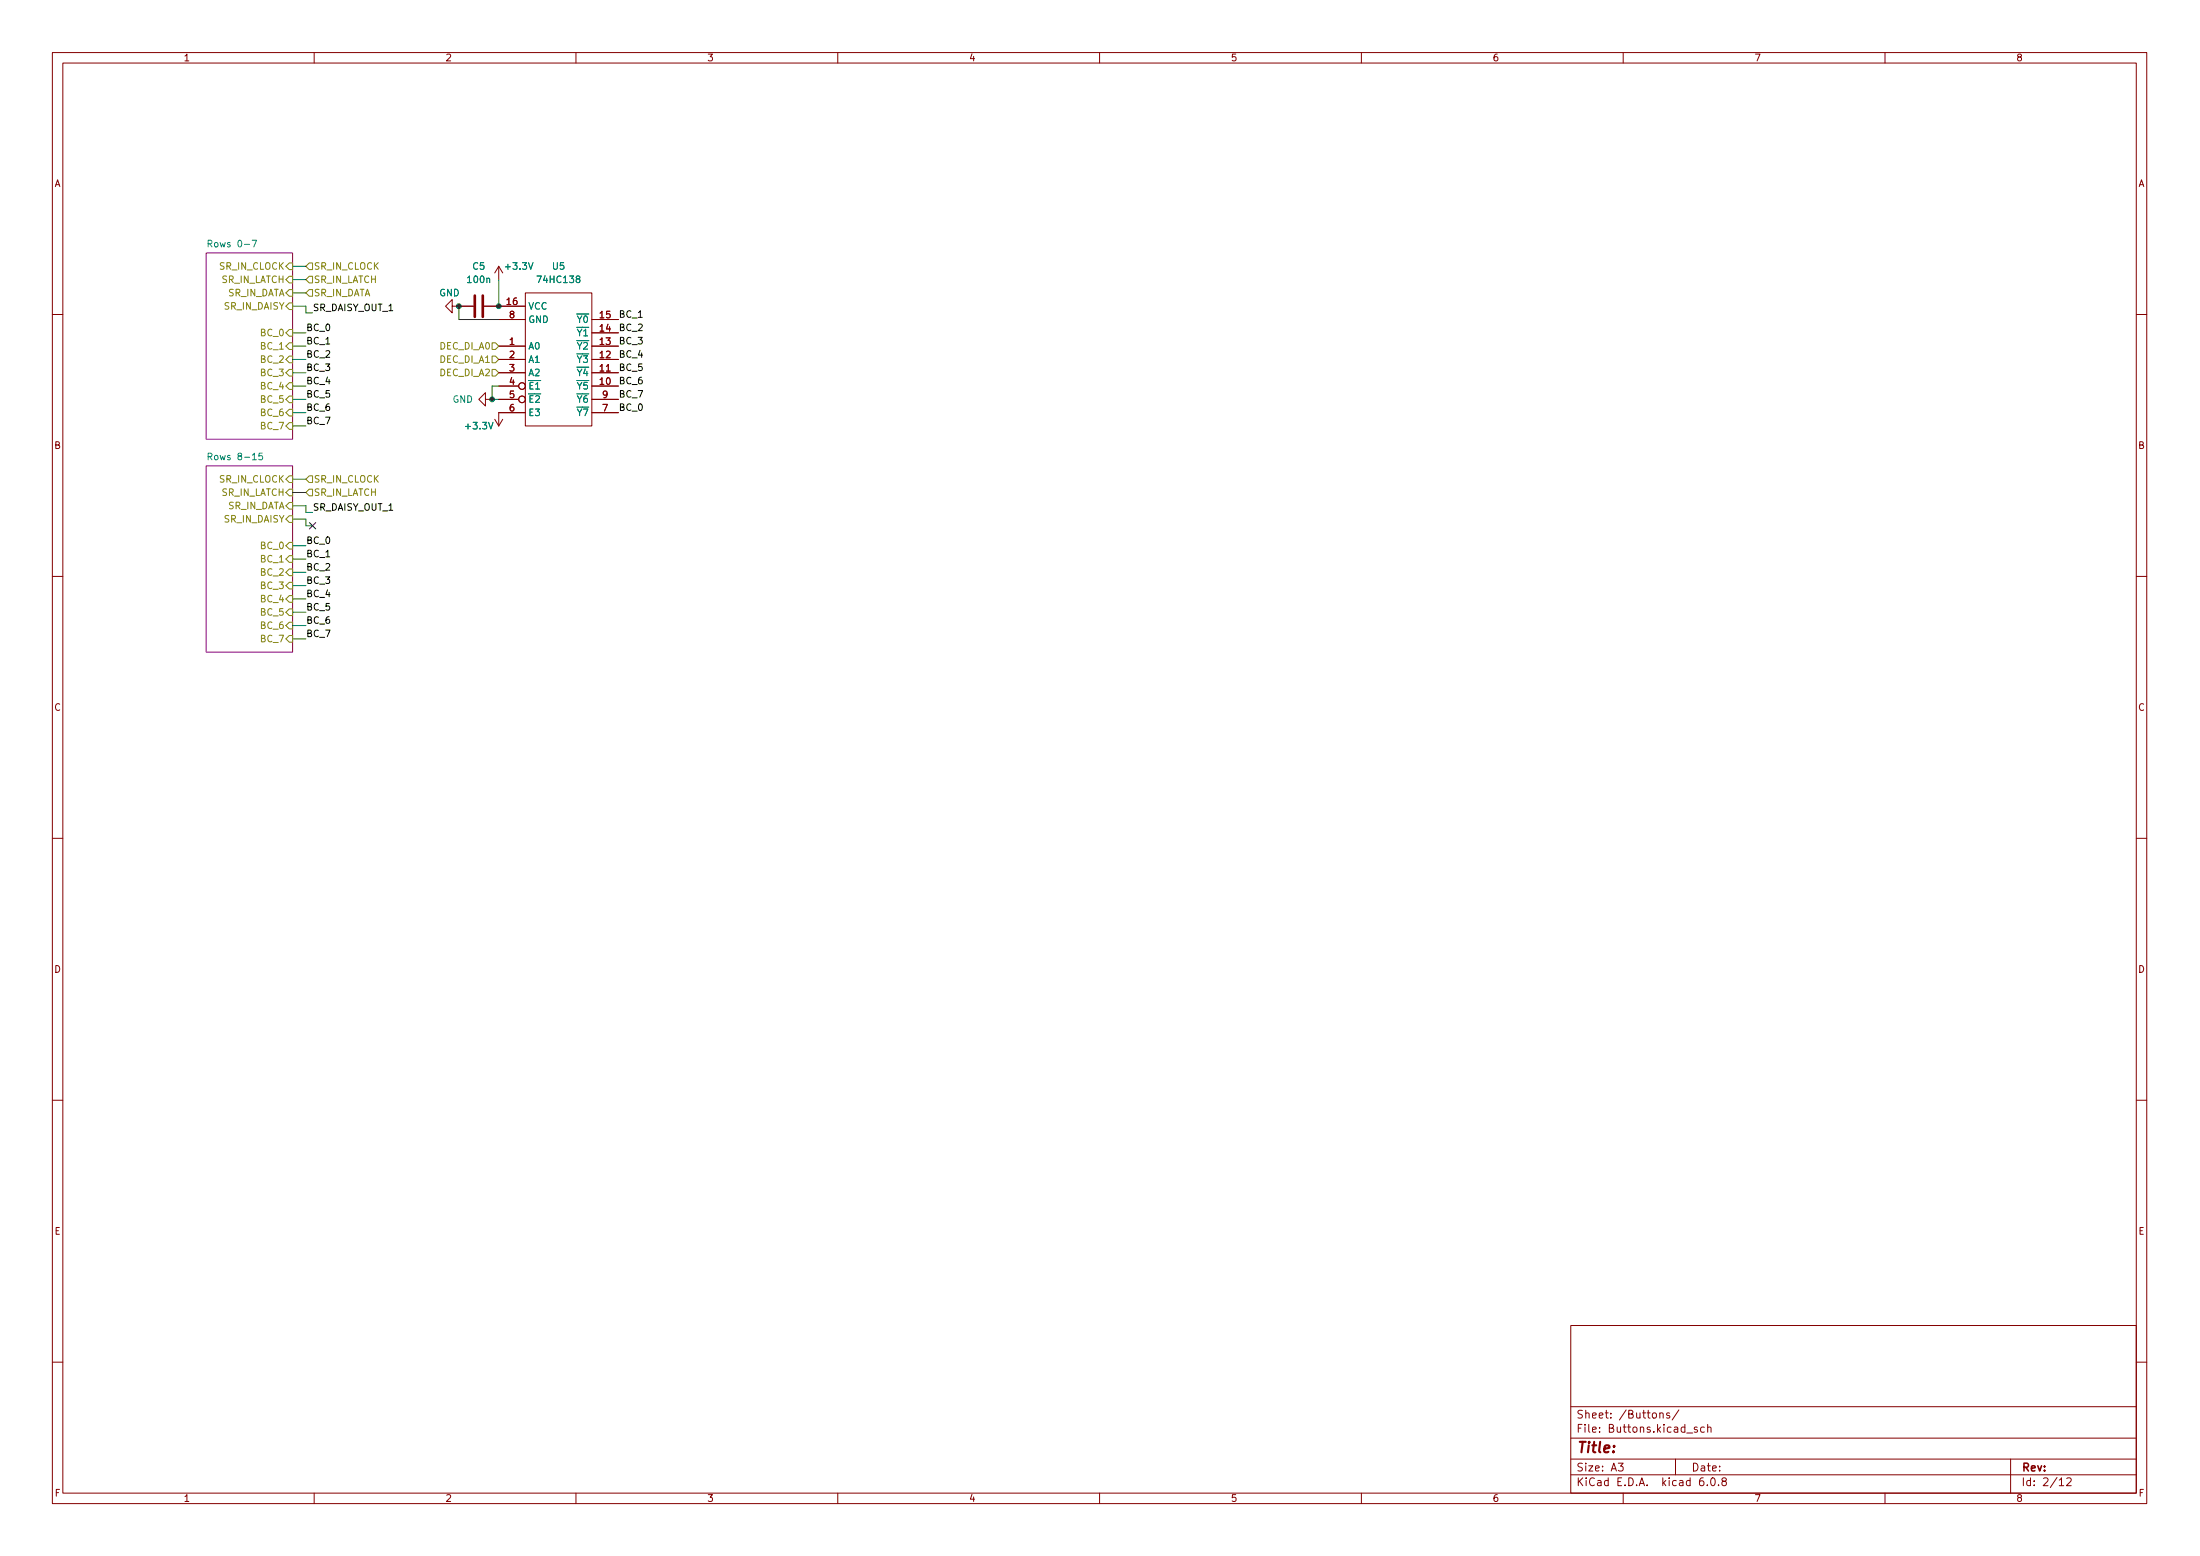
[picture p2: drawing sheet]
<svg xmlns="http://www.w3.org/2000/svg" width="420mm" height="297mm" viewBox="0 0 420 297" stroke-linecap="round" stroke-linejoin="round" font-family="sans-serif">
<g fill="none" stroke="#840000" stroke-width=".19">
<path d="M10 10h400v277h-400zM12 12h396v273h-396zM60 10v2M110 10v2M160 10v2M210 10v2M260 10v2M310 10v2M360 10v2M86.4 58.5v-1.3l-1.3 1.3 1.3 1.2v-1.2h4M92.5 58.5h7.8M95.2 50.8l-.7 1.3"/>
<path d="M95.2 50.8v2.6M95.2 50.8l.8 1.3M100.3 55.9h12.7v25.4h-12.7zM10 60h2M92.7 76.2v-1.2l-1.3 1.2 1.3 1.3v-1.3h1.3M95.2 66.1h5.1M95.2 73.7h3.9M95.2 71.2h5.1M95.2 68.6h5.1M95.2 61h5.1M95.2 76.2h3.9M100.3 78.8h-5.1v2.5"/>
<path d="M113 66.1h5.1M113 73.7h5.1M113 71.2h5.1M113 68.6h5.1M113 63.5h5.1M113 61h5.1M113 76.2h5.1M113 78.8h5.1M408 60h2M94.5 80l.7 1.3M96 80l-.8 1.3M10 110h2"/>
<path d="M408 110h2M10 160h2M408 160h2M10 210h2M408 210h2M300 253h108v32h-108zM10 260h2M300 278.5h108M300 274.5h108M300 268.5h108M309.1 279.3h.9l-.5 .6 .4 .1v.7l-.2 .1-.6-.1M317 269.9l.2-.2 .4 .1v.9"/>
<path d="M317 269.7v1M318.9 269.8l-.4-.1-.2 .2 .1 .2 .5 .2v.3h-.6M320 278.5v3M320.6 269.1l-1.2 2M322.1 273.6h1.2M324.1 272.5l-.3-.1-.2 .2v.2l.5 .2v.3h-.5M325.5 272.5l-.4-.1-.3 .3 .1 .6h.6M326.1 272.6l.3-.2 .3 .1 .1 .9M326.1 271.9v1.5M384 278.5v6.5M408 260h2M60 285v2"/>
<path d="M110 285v2M160 285v2M210 285v2M260 285v2M300 281.5h108M310 285v2M325.3 282.1a.59 .59 0 0 0-.7 .7v.5l.1 .2 .4 .1 .3-.1v-.5l-.1-.2-.4-.1-.3 .3M326.1 283.5v.1M326.8 282.3l.3-.2a.8 .8 0 0 1 .5 .8 .8 .8 0 0 1-.5 .7l-.3-.1-.1-.5zM328.2 283.5v.1M329.1 282.8l-.2-.3v-.2l.2-.2 .5 .1 .1 .2-.1 .2-.6 .2-.1 .2v.5l.2 .1h.3l.3-.3-.1-.4-.2-.1M360 285v2"/>
<path d="M393.3 282.5l.4-.4v1.5M393.3 283.6h.8M394.7 282.3l.6-.2 .2 .2 .1 .2-1 1.1h1"/>
<circle cx="99.7" cy="73.7" r=".63"/>
<circle cx="99.7" cy="76.2" r=".63"/>
</g>
<g fill="#fff" stroke="#fff" stroke-width=".19">
<path d="M39.4 48.3h16.5v35.6h-16.5z"/>
<path d="M39.4 88.9h16.5v35.6h-16.5z"/>
</g>
<path d="M39.4 48.3h16.5v35.6h-16.5zM39.4 88.9h16.5v35.6h-16.5z" fill="none" stroke="#840084" stroke-width=".19"/>
<g fill="none" stroke="#848400" stroke-width=".19">
<path d="M55.2 50.2h.7v1.3h-.7l-.6-.7zM55.2 52.7h.7v1.3h-.7l-.6-.6zM55.2 55.3h.7v1.3h-.7l-.6-.7zM55.2 57.8h.7v1.3h-.7l-.6-.6zM59.1 55.3h.6v1.3h-.6l-.7-.7zM59.1 52.7h.6v1.3h-.6l-.7-.6zM59.1 50.2h.6v1.3h-.6l-.7-.7zM55.2 70.5h.7v1.3h-.7l-.6-.6zM55.2 65.4h.7v1.3h-.7l-.6-.6zM55.2 68h.7v1.3h-.7l-.6-.7zM55.2 78.1h.7v1.3h-.7l-.6-.6zM55.2 75.6h.7v1.3h-.7l-.6-.7z"/>
<path d="M55.2 62.9h.7v1.3h-.7l-.6-.7zM55.2 73.1h.7v1.2h-.7l-.6-.6zM94 65.4h.6l.6 .7-.6 .6h-.6zM94 70.5h.6l.6 .7-.6 .6h-.6zM94 68h.6l.6 .6-.6 .7h-.6zM55.2 80.7h.7v1.3h-.7l-.6-.7zM55.2 90.8h.7v1.3h-.7l-.6-.6zM55.2 93.4h.7v1.3h-.7l-.6-.7zM55.2 95.9h.7v1.3h-.7l-.6-.6zM55.2 98.5h.7v1.2h-.7l-.6-.6zM59.1 90.8h.6v1.3h-.6l-.7-.6zM59.1 93.4h.6v1.3h-.6l-.7-.7z"/>
<path d="M55.2 111.2h.7v1.2h-.7l-.6-.6zM55.2 106.1h.7v1.3h-.7l-.6-.7zM55.2 108.6h.7v1.3h-.7l-.6-.6zM55.2 118.8h.7v1.3h-.7l-.6-.7zM55.2 116.2h.7v1.3h-.7l-.6-.6zM55.2 103.5h.7v1.3h-.7l-.6-.6zM55.2 113.7h.7v1.3h-.7l-.6-.7zM55.2 121.3h.7v1.3h-.7l-.6-.6z"/>
</g>
<path d="M39.8 46.5h.6l.1-.2-.1-.3-.6-.1v1.2M48.2 45.9h.8l-.5 1.2M39.8 87.2l.6-.1 .1-.2-.1-.3-.6-.1v1.3M40.1 87.2l.4 .6M50.1 86.5h-.6l-.1 .6 .2-.1 .4 .1 .2 .1-.1 .5-.2 .1-.5-.1" fill="none" stroke="#008484" stroke-width=".19"/>
<path d="M90.7 56.4v4.1M92.2 56.4v4.1" fill="none" stroke="#840000" stroke-width=".51"/>
<g fill="none" stroke="#008400" stroke-width=".19">
<path d="M55.9 50.8h2.5M55.9 53.4h2.5M55.9 58.5h2.5v1.2h1.3M55.9 55.9h2.5M87.6 58.5v2.5h7.6M95.2 53.4v5.1M55.9 73.7h2.5M55.9 63.5h2.5M55.9 66.1h2.5M55.9 71.2h2.5M55.9 68.6h2.5M55.9 78.8h2.5"/>
<path d="M55.9 76.2h2.5M95.2 73.7h-1.2v2.5h1.2M55.9 96.6h2.5v1.2h1.3M55.9 99.1h2.5v1.3h1.3M55.9 94h2.5M55.9 81.3h2.5M55.9 91.5h2.5M55.9 104.2h2.5M55.9 109.3h2.5M55.9 106.7h2.5M55.9 116.9h2.5M55.9 119.4h2.5"/>
<path d="M55.9 114.3h2.5M55.9 111.8h2.5M55.9 122h2.5"/>
</g>
<path d="M59.1 99.8l1.2 1.2M60.3 99.8l-1.2 1.2" fill="none" stroke="#000084" stroke-width=".19"/>
<g fill="#008400" stroke="#008400" stroke-width=".19">
<circle cx="94" cy="76.2" r=".46"/>
<circle cx="95.2" cy="58.5" r=".46"/>
<circle cx="87.6" cy="58.5" r=".46"/>
</g>
<text font-size="2.8" fill="#840000" x="301" y="277.3">Title:</text>
<g font-size="2.1" fill="#840000">
<text x="301" y="273.5">File: Buttons.kicad_sch</text>
<text x="301" y="270.8">Sheet: /Buttons/</text>
<text x="301" y="280.9">Size: A3</text>
<text x="323" y="280.9">Date:</text>
<text x="386" y="280.9">Rev:</text>
<text x="301" y="283.7">KiCad E.D.A. kicad 6.0.8</text>
<text x="386" y="283.7">Id: 2/12</text>
</g>
<g font-size="1.8" fill="#840000">
<text x="35" y="11.7">1</text>
<text x="85" y="11.7">2</text>
<text x="135" y="11.7">3</text>
<text x="185" y="11.7">4</text>
<text x="235" y="11.7">5</text>
<text x="285" y="11.7">6</text>
<text x="335" y="11.7">7</text>
<text x="385" y="11.7">8</text>
<text x="10.3" y="35.7">A</text>
<text x="408.3" y="35.7">A</text>
<text x="96.8" y="58.2">16</text>
<text x="97.3" y="65.8">1</text>
<text x="97.3" y="60.7">8</text>
<text x="114.6" y="65.8">13</text>
<text x="114.6" y="63.3">14</text>
<text x="114.6" y="60.7">15</text>
<text x="97.3" y="68.4">2</text>
<text x="97.3" y="70.9">3</text>
<text x="114.6" y="70.9">11</text>
<text x="114.6" y="68.4">12</text>
<text x="97.3" y="73.4">4</text>
<text x="97.3" y="76">5</text>
<text x="114.6" y="73.4">10</text>
<text x="115.1" y="76">9</text>
<text x="97.3" y="78.5">6</text>
<text x="115.1" y="78.5">7</text>
<text x="10.3" y="85.7">B</text>
<text x="408.3" y="85.7">B</text>
<text x="10.3" y="135.7">C</text>
<text x="408.3" y="135.7">C</text>
<text x="10.3" y="185.7">D</text>
<text x="408.3" y="185.7">D</text>
<text x="10.4" y="235.7">E</text>
<text x="408.4" y="235.7">E</text>
<text x="10.4" y="285.7">F</text>
<text x="35" y="286.7">1</text>
<text x="85" y="286.7">2</text>
<text x="135" y="286.7">3</text>
<text x="185" y="286.7">4</text>
<text x="235" y="286.7">5</text>
<text x="285" y="286.7">6</text>
<text x="335" y="286.7">7</text>
<text x="385" y="286.7">8</text>
<text x="408.4" y="285.7">F</text>
</g>
<g font-size="1.8" fill="#008484">
<text x="40.4" y="47.2">Rows 0-7</text>
<text x="90.3" y="51.5">C5</text>
<text x="96.7" y="51.5">+3.3V</text>
<text x="105.5" y="51.5">U5</text>
<text x="83.9" y="56.6">GND</text>
<text x="89.4" y="54">100n</text>
<text x="100.8" y="59.1">VCC</text>
<text x="102.9" y="54">74HC138</text>
<text x="100.8" y="61.6">GND</text>
<text x="109" y="64.2">~{Y1}</text>
<text x="109" y="61.6">~{Y0}</text>
<text x="100.8" y="66.7">A0</text>
<text x="100.8" y="69.3">A1</text>
<text x="100.8" y="71.8">A2</text>
<text x="109" y="71.8">~{Y4}</text>
<text x="109" y="69.3">~{Y3}</text>
<text x="109" y="66.7">~{Y2}</text>
<text x="86.4" y="76.9">GND</text>
<text x="100.8" y="74.3">~{E1}</text>
<text x="100.8" y="76.9">~{E2}</text>
<text x="109" y="74.3">~{Y5}</text>
<text x="109" y="76.9">~{Y6}</text>
<text x="89.1" y="82">+3.3V</text>
<text x="100.8" y="79.4">E3</text>
<text x="109" y="79.4">~{Y7}</text>
<text x="40.5" y="87.8">Rows 8-15</text>
</g>
<g font-size="1.8" fill="#848400">
<text x="41.9" y="51.5">SR_IN_CLOCK</text>
<text x="59.9" y="51.5">SR_IN_CLOCK</text>
<text x="42.2" y="54">SR_IN_LATCH</text>
<text x="42.8" y="59.1">SR_IN_DAISY</text>
<text x="43.3" y="56.6">SR_IN_DATA</text>
<text x="59.9" y="56.6">SR_IN_DATA</text>
<text x="59.9" y="54">SR_IN_LATCH</text>
<text x="49.9" y="64.2">BC_0</text>
<text x="49.9" y="71.8">BC_3</text>
<text x="49.9" y="66.7">BC_1</text>
<text x="49.9" y="69.3">BC_2</text>
<text x="84.1" y="66.7">DEC_DI_A0</text>
<text x="84.1" y="71.8">DEC_DI_A2</text>
<text x="84.1" y="69.3">DEC_DI_A1</text>
<text x="49.9" y="76.9">BC_5</text>
<text x="49.9" y="74.3">BC_4</text>
<text x="49.9" y="82">BC_7</text>
<text x="49.9" y="79.4">BC_6</text>
<text x="41.9" y="92.1">SR_IN_CLOCK</text>
<text x="42.2" y="94.7">SR_IN_LATCH</text>
<text x="59.9" y="92.1">SR_IN_CLOCK</text>
<text x="59.9" y="94.7">SR_IN_LATCH</text>
<text x="42.8" y="99.7">SR_IN_DAISY</text>
<text x="43.3" y="97.2">SR_IN_DATA</text>
<text x="49.9" y="107.4">BC_1</text>
<text x="49.9" y="104.8">BC_0</text>
<text x="49.9" y="112.4">BC_3</text>
<text x="49.9" y="109.9">BC_2</text>
<text x="49.9" y="117.5">BC_5</text>
<text x="49.9" y="115">BC_4</text>
<text x="49.9" y="122.6">BC_7</text>
<text x="49.9" y="120.1">BC_6</text>
</g>
<g font-size="1.8">
<text x="59.7" y="59.4">SR_DAISY_OUT_1</text>
<text x="58.4" y="65.7">BC_1</text>
<text x="58.4" y="63.2">BC_0</text>
<text x="118.1" y="65.7">BC_3</text>
<text x="118.1" y="63.2">BC_2</text>
<text x="118.1" y="60.6">BC_1</text>
<text x="58.4" y="68.3">BC_2</text>
<text x="58.4" y="70.8">BC_3</text>
<text x="118.1" y="68.3">BC_4</text>
<text x="118.1" y="70.8">BC_5</text>
<text x="58.4" y="75.9">BC_5</text>
<text x="58.4" y="73.3">BC_4</text>
<text x="118.1" y="73.3">BC_6</text>
<text x="118.1" y="75.9">BC_7</text>
<text x="58.4" y="81">BC_7</text>
<text x="58.4" y="78.4">BC_6</text>
<text x="118.1" y="78.4">BC_0</text>
<text x="59.7" y="97.5">SR_DAISY_OUT_1</text>
<text x="58.4" y="106.4">BC_1</text>
<text x="58.4" y="103.8">BC_0</text>
<text x="58.4" y="114">BC_4</text>
<text x="58.4" y="111.4">BC_3</text>
<text x="58.4" y="108.9">BC_2</text>
<text x="58.4" y="116.5">BC_5</text>
<text x="58.4" y="119.1">BC_6</text>
<text x="58.4" y="121.6">BC_7</text>
</g>
</svg>
